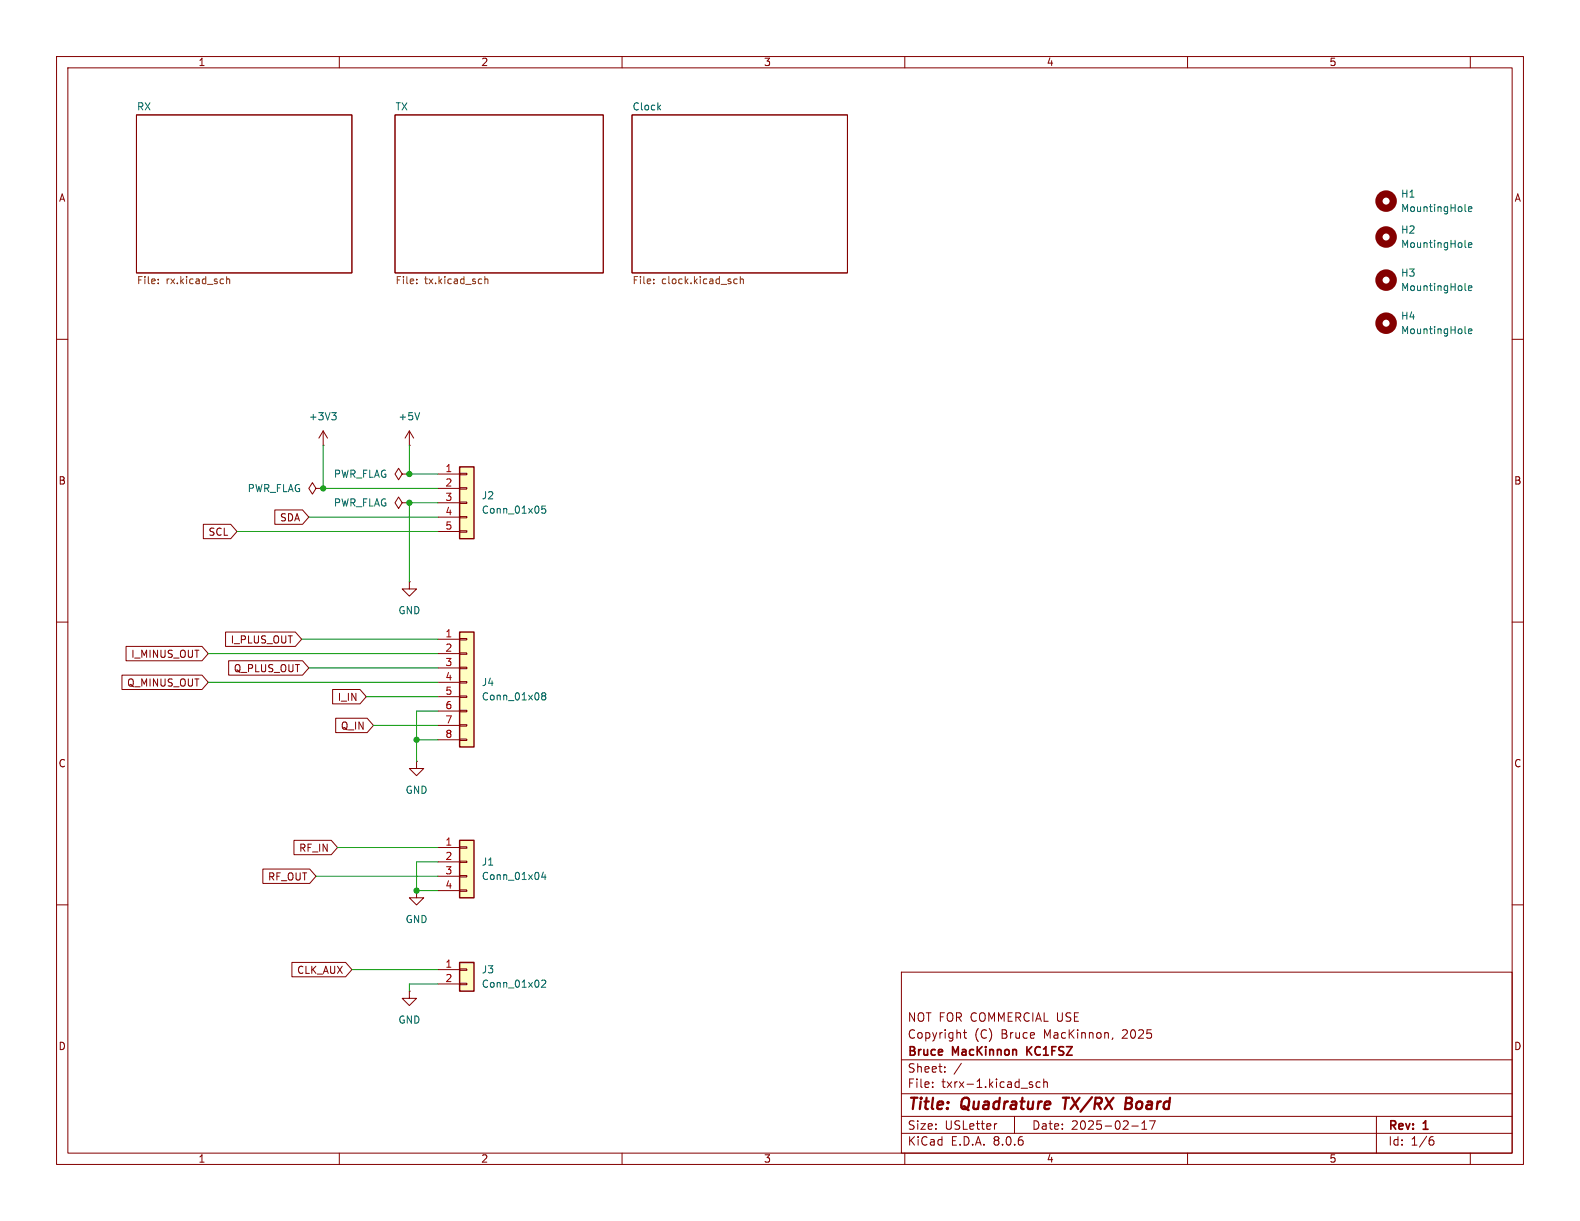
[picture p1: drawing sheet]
<svg xmlns="http://www.w3.org/2000/svg" width="279mm" height="216mm" viewBox="0 0 279 216" stroke-linecap="round" stroke-linejoin="round" font-family="sans-serif">
<g fill="none" stroke="#840000" stroke-width=".18">
<path d="M10 10h259.4v195.9h-259.4zM12 12h255.4v191.9h-255.4zM60 10v2M110 10v2M160 10v2M210 10v2M260 10v2M24.1 20.3h38.1v28h-38.1zM69.8 20.3h36.9v28h-36.9zM111.8 20.3h38.1v28h-38.1zM10 60h2M267.4 60h2"/>
<path d="M57.1 78.7h.1M57.1 76.2l-.7 1.3M57.1 76.2v2.5M57.1 76.2l.8 1.3M10 110h2M267.4 110h2M10 160h2M267.4 160h2M159.4 171.9h108v32h-108zM159.4 197.4h108M159.4 193.4h108M159.4 187.4h108"/>
<path d="M164.9 192.1v.2M164.9 191.4v.1M167.1 189.4v.2M167.1 188.7v.1M170 188l-1.3 1.9M170.4 182.6h.5M170.6 182.1v1.3l.3 .2M176.3 198.7l-.3 .1M179.4 197.4v3M182.1 191.7l.5 .2v.1v.2l-.5 .1M182.1 191.4h.5M183.9 191.4l-.4-.1-.3 .3v.4l.2 .2h.5"/>
<path d="M184.6 191.4l.2-.1 .3 .1 .1 .9M184.6 190.8v1.5M196.8 183.5l-.2 .3M200.1 199.1h1.2M201.9 199.7h.9M201.9 198.6l.5-.4v1.5M203.3 198.2h1l-.7 1.5M243.4 197.4v6.5M60 203.9v2M110 203.9v2M159.4 200.4h108M160 203.9v2"/>
<path d="M210 203.9v2M253 201.6h.3l.3 .2-.1 .5-.5 .2M253.4 201l-.4 .1M260 203.9v2"/>
</g>
<path d="M187.9 194.1h1.2M188.5 194.1l-.2 2M199.1 195.1h.6M199.7 195.1l.3 .1M199.9 194.1h-.7l-.3 2 1-.1M199.9 195l-.2 .1" fill="none" stroke="#840000" stroke-width=".4"/>
<path d="M181.6 185.1v1.5M182.5 185.1l-.9 .8" fill="none" stroke="#840000" stroke-width=".3"/>
<g fill="none" stroke="#725600" stroke-width=".18">
<path d="M28 50v.2M28 49.4v.1M40.1 48.9v1.3M40.1 49.4l.2-.1 .3 .1v.8M73.7 50v.2M73.7 49.4v.1M85.7 49.4l.2-.1 .3 .1 .1 .8M85.7 48.9v1.3M115.6 50v.2M115.6 49.4v.1M129.8 50l.2 .2 .4-.1M130.4 49.4l-.4-.1-.2 .1"/>
<path d="M130.9 49.4l.2-.1 .3 .1 .1 .8M130.9 48.9v1.3"/>
</g>
<path d="M116.5 19l.3 .4M116.8 18.6l-.5 .5M259.1 37.2l.2 .2M259.7 37l.6-.1-.1-.3h-.3l-.2 .1v.6h.5M58.7 73h.7l-.4 .5M59.2 73.5l.2 .2v.3l-.2 .2" fill="none" stroke="#006464" stroke-width=".18"/>
<circle cx="245.1" cy="35.6" r="1.27" fill="none" stroke="#840000" stroke-width="1.3"/>
<path d="M81.3 111.8h2.5v20.3h-2.5z" fill="#ffffc2"/>
<g fill="none" stroke="#840000" stroke-width=".18">
<path d="M77.5 113h3.8M77.5 115.6h3.8M77.5 118.1h3.8M81.3 118h1.2v.2h-1.2zM81.3 115.4h1.2v.3h-1.2zM81.3 112.9h1.2v.3h-1.2zM73.7 134.6v1.3h1.2l-1.2 1.3-1.3-1.3h1.3M73.7 134.6h.1M77.5 120.7h3.8M77.5 123.2h3.8M77.5 125.7h3.8M77.5 128.3h3.8"/>
<path d="M77.5 130.8h3.8M81.3 130.7h1.2v.2h-1.2zM81.3 128.1h1.2v.3h-1.2zM81.3 125.6h1.2v.3h-1.2zM81.3 123.1h1.2v.2h-1.2zM81.3 120.5h1.2v.3h-1.2z"/>
</g>
<path d="M81.3 111.8h2.5v20.3h-2.5z" fill="none" stroke="#840000" stroke-width=".25"/>
<path d="M96 123l-.2-.2 .2-.3h.3l.2 .2-.2 .3M96 123l-.2 .3v.3l.2 .2h.3l.2-.3v-.2l-.2-.3M96 123h.3" fill="none" stroke="#006464" stroke-width=".18"/>
<path d="M81.3 82.6h2.5v12.7h-2.5z" fill="#ffffc2"/>
<g fill="none" stroke="#840000" stroke-width=".18">
<path d="M72.4 78.7h.1M72.4 76.2l-.8 1.3M72.4 76.2v2.5M72.4 76.2l.8 1.3M55.9 86.4l-.7-1.1-.6 1.1 .6 1 .7-1h1.2M57.1 86.4h.1M71.1 83.8l-.6-1-.7 1 .7 1 .6-1h1.3M71.1 88.9l-.6-1-.7 1 .7 1 .6-1h1.3M72.4 83.8h.1M72.4 88.9h.1M77.5 83.8h3.8M77.5 86.4h3.8"/>
<path d="M77.5 88.9h3.8M77.5 91.4h3.8M77.5 94h3.8M81.3 93.9h1.2v.2h-1.2zM81.3 91.3h1.2v.3h-1.2zM81.3 88.8h1.2v.2h-1.2zM81.3 86.2h1.2v.3h-1.2zM81.3 83.7h1.2v.2h-1.2zM72.4 102.9v1.2h1.3l-1.3 1.3-1.3-1.3h1.3M72.4 102.9h.1"/>
</g>
<path d="M81.3 82.6h2.5v12.7h-2.5z" fill="none" stroke="#840000" stroke-width=".25"/>
<path d="M74.2 73l-.4 1.2M96.4 89.5h-.6v.6l.2-.1h.4l.1 .2-.1 .4-.1 .1-.5-.1" fill="none" stroke="#006464" stroke-width=".18"/>
<path d="M81.3 170.2h2.5v5.1h-2.5z" fill="#ffffc2"/>
<path d="M72.4 175.3v1.2h1.3l-1.3 1.3-1.3-1.3h1.3M72.4 175.3h.1M77.5 171.5h3.8M77.5 174h3.8M81.3 173.9h1.2v.2h-1.2zM81.3 171.3h1.2v.3h-1.2z" fill="none" stroke="#840000" stroke-width=".18"/>
<path d="M81.3 170.2h2.5v5.1h-2.5z" fill="none" stroke="#840000" stroke-width=".25"/>
<path d="M259.1 58.8l.2 .2M259.1 51.2l.2 .2M259.1 43.6l.2 .2M259.7 58.6l.6-.1-.1-.3h-.3l-.2 .1v.6h.5M259.7 43.3l.6-.1-.1-.2-.3-.1-.2 .2v.6h.5M259.7 51l.6-.2-.1-.2-.3-.1-.2 .2v.6h.5M95.8 173.4l.5-.1 .2 .4-.8 .9h.8" fill="none" stroke="#006464" stroke-width=".18"/>
<g fill="none" stroke="#840000" stroke-width="1.3">
<circle cx="245.1" cy="49.5" r="1.27"/>
<circle cx="245.1" cy="57.1" r="1.27"/>
<circle cx="245.1" cy="41.9" r="1.27"/>
</g>
<path d="M81.3 148.6h2.5v10.2h-2.5z" fill="#ffffc2"/>
<g fill="none" stroke="#840000" stroke-width=".18">
<path d="M36 92.7h4.8l1.1 1.3-1.1 1.3h-4.8zM48.6 90.2h4.9l1.1 1.2-1.1 1.3h-4.9zM21.6 119.4h14.1l1.1 1.3-1.1 1.2h-14.1zM22.3 114.3h13.4l1.1 1.3-1.1 1.2h-13.4zM39.9 111.8h12.3l1.1 1.2-1.1 1.3h-12.3zM40.4 116.8h13.1l1.1 1.3-1.1 1.3h-13.1zM58.8 121.9h4.9l1.1 1.3-1.1 1.3h-4.9zM59.4 127h5.5l1.1 1.3-1.1 1.2h-5.5zM46.5 153.7h8.3l1.1 1.2-1.1 1.3h-8.3zM52 148.6h6.6l1.1 1.3-1.1 1.2h-6.6zM73.7 157.5v1.3h1.2l-1.2 1.2-1.3-1.2h1.3M73.7 157.5h.1"/>
<path d="M77.5 149.9h3.8M77.5 152.4h3.8M77.5 154.9h3.8M77.5 157.5h3.8M81.3 157.4h1.2v.2h-1.2zM81.3 154.8h1.2v.3h-1.2zM81.3 152.3h1.2v.2h-1.2zM81.3 149.7h1.2v.3h-1.2zM51.6 170.2h9.5l1.1 1.3-1.1 1.2h-9.5z"/>
</g>
<path d="M81.3 148.6h2.5v10.2h-2.5z" fill="none" stroke="#840000" stroke-width=".25"/>
<path d="M96.1 154.2l-.3 .9h.8M96.4 154.7v.8" fill="none" stroke="#006464" stroke-width=".18"/>
<g fill="none" stroke="#009600" stroke-width=".18">
<path d="M57.1 78.7v7.7h20.4M72.4 78.7v5.1h5.1M41.9 94h35.6M54.6 91.4h22.9M77.5 88.9h-5.1v14M36.8 115.6h40.7M53.3 113h24.2M54.6 118.1h22.9M36.8 120.7h40.7M64.8 123.2h12.7M66 128.3h11.5M73.7 130.8h3.8"/>
<path d="M77.5 125.7h-3.8v8.9M55.9 154.9h21.6M59.7 149.9h17.8M77.5 152.4h-3.8v5.1h3.8M62.2 171.5h15.3M77.5 174h-5.1v1.3"/>
</g>
<g fill="#009600" stroke="#009600" stroke-width=".18">
<circle cx="73.7" cy="130.8" r=".46"/>
<circle cx="73.7" cy="157.5" r=".46"/>
<circle cx="72.4" cy="88.9" r=".46"/>
<circle cx="57.1" cy="86.4" r=".46"/>
<circle cx="72.4" cy="83.8" r=".46"/>
</g>
<g font-size="2.8" fill="#840000">
<text x="160.4" y="196.8">Title:</text>
<text x="170.1" y="196.8">Quadrature</text>
<text x="188.9" y="196.8">TX/RX</text>
<text x="200.6" y="196.8">Board</text>
</g>
<g font-size="2.1" fill="#840000">
<text x="160.4" y="183.9">Copyright</text>
<text x="160.4" y="180.9">NOT FOR COMMERCIAL USE</text>
<text x="172.3" y="183.9">(C)</text>
<text x="177.1" y="183.9">Bruce</text>
<text x="184.7" y="183.9">MacKinnon,</text>
<text x="198.7" y="183.9">2025</text>
<text x="160.4" y="189.9">Sheet:</text>
<text x="160.4" y="187.1">Bruce</text>
<text x="168.5" y="187.1">MacKinnon</text>
<text x="182.2" y="187.1">KC1FSZ</text>
<text x="160.4" y="192.6">File:</text>
<text x="166.5" y="192.6">txrx-1.kicad_sch</text>
<text x="160.4" y="202.8">KiCad</text>
<text x="160.4" y="200">Size:</text>
<text x="167.1" y="200">USLetter</text>
<text x="168.1" y="202.8">E.D.A.</text>
<text x="175.7" y="202.8">8.0.6</text>
<text x="182.4" y="200">Date:</text>
<text x="189.4" y="200">2025-02-17</text>
<text x="245.4" y="200.2">Rev:</text>
<text x="245.4" y="202.8">Id:</text>
<text x="249.5" y="202.8">1/6</text>
<text x="251.8" y="200.2">1</text>
</g>
<g font-size="1.8" fill="#840000">
<text x="35" y="11.9">1</text>
<text x="85" y="11.9">2</text>
<text x="135" y="11.9">3</text>
<text x="185" y="11.9">4</text>
<text x="235" y="11.9">5</text>
<text x="10.3" y="35.9">A</text>
<text x="267.7" y="35.9">A</text>
<text x="10.3" y="85.9">B</text>
<text x="267.7" y="85.9">B</text>
<text x="36.8" y="94.9">SCL</text>
<text x="49.4" y="92.4">SDA</text>
<text x="40.7" y="114">I_PLUS_OUT</text>
<text x="23.1" y="116.5">I_MINUS_OUT</text>
<text x="41.2" y="119.1">Q_PLUS_OUT</text>
<text x="22.4" y="121.6">Q_MINUS_OUT</text>
<text x="59.6" y="124.1">I_IN</text>
<text x="60.2" y="129.2">Q_IN</text>
<text x="10.3" y="135.9">C</text>
<text x="267.7" y="135.9">C</text>
<text x="47.3" y="155.9">RF_OUT</text>
<text x="52.8" y="150.8">RF_IN</text>
<text x="52.4" y="172.4">CLK_AUX</text>
<text x="10.3" y="185.9">D</text>
<text x="267.7" y="185.9">D</text>
<text x="35" y="205.8">1</text>
<text x="85" y="205.8">2</text>
<text x="135" y="205.8">3</text>
<text x="185" y="205.8">4</text>
<text x="235" y="205.8">5</text>
</g>
<g font-size="1.8" fill="#006464">
<text x="24.1" y="19.6">RX</text>
<text x="69.8" y="19.6">TX</text>
<text x="111.8" y="19.6">Clock</text>
<text x="247.7" y="35.2">H1</text>
<text x="247.7" y="37.7">MountingHole</text>
<text x="247.7" y="41.5">H2</text>
<text x="247.7" y="44">MountingHole</text>
<text x="247.7" y="49.1">H3</text>
<text x="247.7" y="51.7">MountingHole</text>
<text x="247.7" y="56.7">H4</text>
<text x="247.7" y="59.3">MountingHole</text>
<text x="54.5" y="74.5">+3V3</text>
<text x="70.4" y="74.5">+5V</text>
<text x="43.7" y="87.2">PWR_FLAG</text>
<text x="58.9" y="84.7">PWR_FLAG</text>
<text x="58.9" y="89.8">PWR_FLAG</text>
<text x="85.1" y="88.5">J2</text>
<text x="85.1" y="91">Conn_01x05</text>
<text x="70.4" y="108.8">GND</text>
<text x="85.1" y="121.5">J4</text>
<text x="85.1" y="124.1">Conn_01x08</text>
<text x="71.6" y="140.6">GND</text>
<text x="85.1" y="153.3">J1</text>
<text x="85.1" y="155.8">Conn_01x04</text>
<text x="71.6" y="163.4">GND</text>
<text x="85.1" y="172.3">J3</text>
<text x="85.1" y="174.9">Conn_01x02</text>
<text x="70.4" y="181.2">GND</text>
</g>
<g font-size="1.8" fill="#725600">
<text x="24.1" y="50.6">File:</text>
<text x="29.4" y="50.6">rx.kicad_sch</text>
<text x="69.8" y="50.6">File:</text>
<text x="75.1" y="50.6">tx.kicad_sch</text>
<text x="111.8" y="50.6">File:</text>
<text x="117" y="50.6">clock.kicad_sch</text>
</g>
<g font-size="1.8" fill="#a90000">
<text x="78.7" y="83.6">1</text>
<text x="78.7" y="86.1">2</text>
<text x="78.7" y="88.6">3</text>
<text x="78.7" y="91.2">4</text>
<text x="78.7" y="93.7">5</text>
<text x="78.7" y="112.8">1</text>
<text x="78.7" y="115.3">2</text>
<text x="78.7" y="117.9">3</text>
<text x="78.7" y="120.4">4</text>
<text x="78.7" y="122.9">5</text>
<text x="78.7" y="125.5">6</text>
<text x="78.7" y="128">7</text>
<text x="78.7" y="130.6">8</text>
<text x="78.7" y="149.6">1</text>
<text x="78.7" y="152.1">2</text>
<text x="78.7" y="154.7">3</text>
<text x="78.7" y="157.2">4</text>
<text x="78.7" y="171.2">1</text>
<text x="78.7" y="173.7">2</text>
</g>
</svg>
